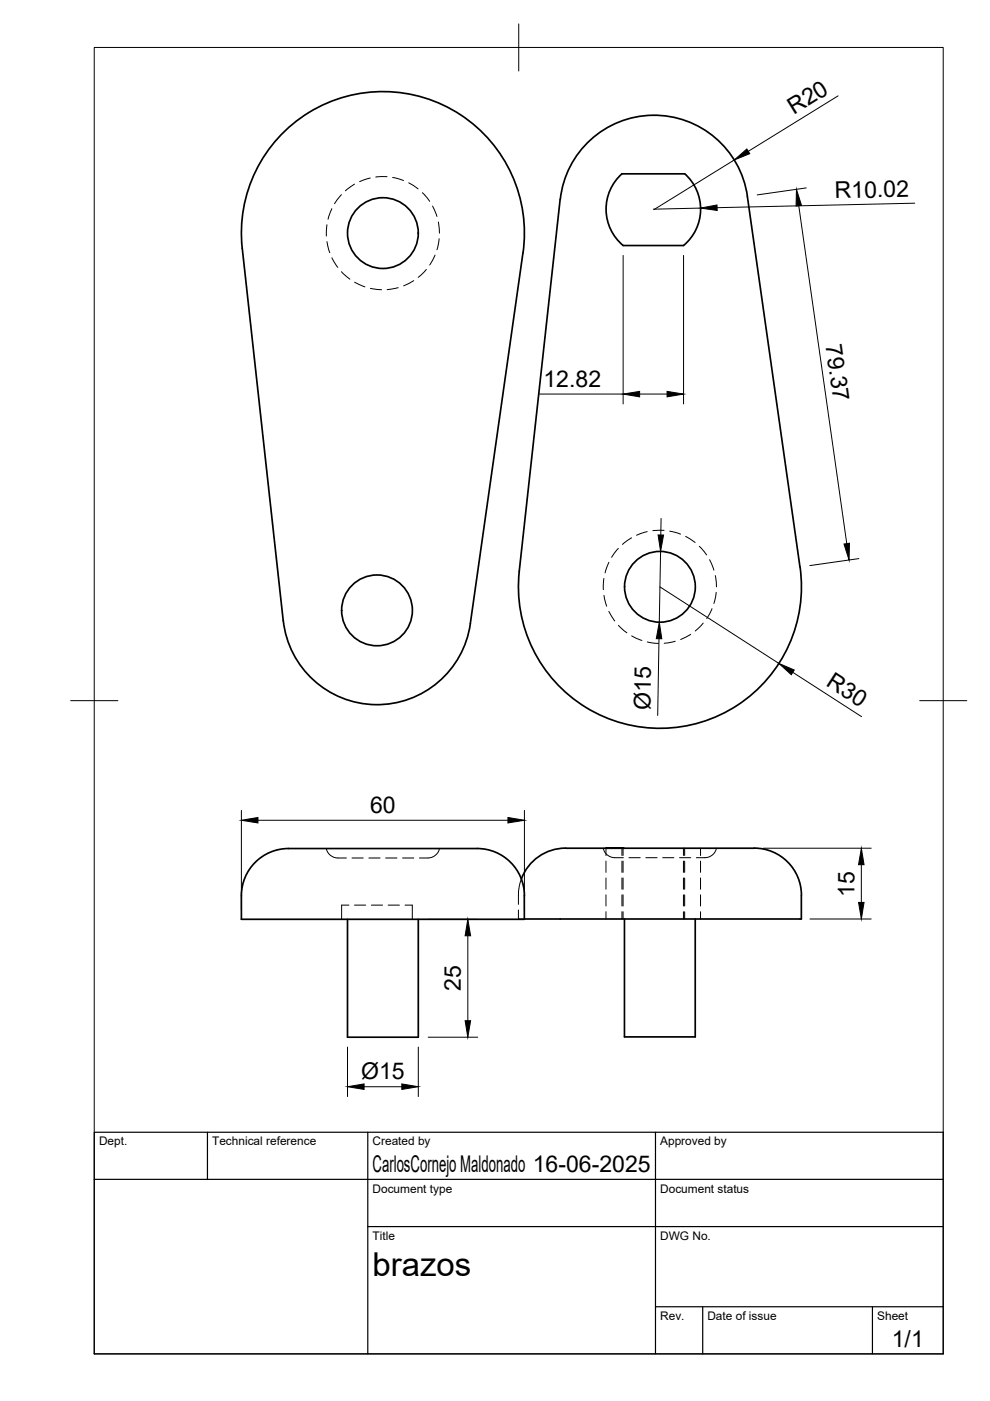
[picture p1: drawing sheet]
<svg xmlns="http://www.w3.org/2000/svg" width="210mm" height="297mm" viewBox="0 0 210 297" stroke-linecap="round" stroke-linejoin="round" font-family="sans-serif">
<!-- layer: Hidden -->
<g fill="none" stroke="#000" stroke-width=".21">
<path d="M75.2 39l-2 1.5M78.5 37.7l-2.3 .8M82.1 37.5h-2.4M83.2 37.6l2.4 .7M86.7 38.8l1.9 1.3M69.3 47.7l-.1 2.3M69.3 51.2l.6 2.4M70.4 44.2l-.8 2.3M70.4 54.7l1.2 2M72.4 41.3l-1.5 1.9M72.4 57.6l1.8 1.6M75.2 59.8l2.2 1"/>
<path d="M87.7 59.5l-2.1 1.1M89.6 40.9l1.5 1.8M90.4 57.1l-1.7 1.7M91.7 43.7l.9 2.2M92.2 54.1l-1.1 2.1M92.9 47.1l.3 2.3M93.1 50.6l-.5 2.3M78.5 61.1l2.4 .3M84.4 61l-2.3 .4M129.1 119.2l-.8 2.3M131.1 116.3l-1.4 1.9M133.9 114l-1.9 1.4"/>
<path d="M137.2 112.7l-2.2 .8M140.8 112.4l-2.4 .1M142 112.6l2.3 .6M145.4 113.7l2 1.3M148.3 115.8l1.5 1.9M150.5 118.7l.9 2.2M128 122.6l-.1 2.4M128.1 126.2l.5 2.3M129.1 129.6l1.2 2.1M131.1 132.6l1.8 1.6M133.9 134.8l2.2 1M137.2 136.1l2.4 .3"/>
<path d="M143.2 136l-2.4 .4M146.4 134.5l-2.1 1.1M149.1 132.1l-1.7 1.7M151 129.1l-1.2 2.1M151.7 122l.2 2.4M151.8 125.6l-.4 2.3M69.2 179.9a2.84 2.84 0 0 0 3.4 2h.8M93.2 179.9a2.84 2.84 0 0 1-3.5 2h-.8M127.9 179.8a2.84 2.84 0 0 0 3.5 2h.8M128.5 179.8v1.6M131.9 179.8v1.6M132.1 179.8v1.6"/>
<path d="M144.9 179.8v1.6M145.2 179.8v1.6M148.5 179.8v1.6M151.9 179.8a2.84 2.84 0 0 1-3.4 2h-.9M74 191.9h-1.6v3M74.6 181.9h2.4M75.2 191.9h2.3M78.2 181.9h2.4M78.7 191.9h2.4M81.8 181.9h2.4M82.3 191.9h2.4M85.3 181.9h2.4"/>
<path d="M85.9 191.9h1.5v3M109.9 192.9v1.9h1.3M110.5 186.4a11.9 11.9 0 0 0-.6 5.3M128.5 182.6v2.4M128.5 186.1v2.4M128.5 189.7v2.4M128.5 193.3v1.5M131.9 182.6v2.4M131.9 186.1v2.4M131.9 189.7v2.4M131.9 193.3v1.5M132.1 182.6v2.4"/>
<path d="M132.1 186.1v2.4M132.1 189.7v2.4M132.1 193.3v1.5M133.3 181.8h2.4M136.9 181.8h2.4M140.5 181.8h2.4M144.1 181.8h2.4M144.9 182.6v2.4M144.9 186.1v2.4M144.9 189.7v2.4M144.9 193.3v1.5M145.2 182.6v2.4"/>
<path d="M145.2 186.1v2.4M145.2 189.7v2.4M145.2 193.3v1.5M148.5 182.6v2.4M148.5 186.1v2.4M148.5 189.7v2.4M148.5 193.3v1.5"/>
</g>
<!-- layer: Visible -->
<g fill="none" stroke="#000" stroke-width=".36">
<path d="M132.1 52a10 10 0 0 1-.2-15.1l13.3-.1a10 10 0 0 1-.3 15.2l-12.8 .1M158.5 41.6a20 20 0 0 0-20.1-17.2 20 20 0 0 0-19.6 17.8l-8.7 78.9a30 30 0 0 0 30.3 33.3 30 30 0 0 0 29.2-34.2l-11.1-78.6M99.7 132.2a20 20 0 0 1-20.1 17.2 20 20 0 0 1-19.5-17.8l-8.7-78.9a30 30 0 0 1 30.3-33.3 30 30 0 0 1 29.2 34.2l-11.2 78.6M119.9 179.8h8.6M119.9 179.8a10 10 0 0 0-9.4 6.5M132.1 179.8h-3.6h31.4M159.9 179.8a10 10 0 0 1 10 10M73.7 194.9v25h15v-25M111.2 189.9a10.2 10.2 0 0 0-11.5-10h-37a10.2 10.2 0 0 0-11.5 10v5h60v-5M132.4 194.8v25h15v-25M169.9 189.8v5h-58.7"/>
<circle cx="81.2" cy="49.4" r="7.5"/>
<circle cx="79.9" cy="129.4" r="7.5"/>
<circle cx="139.9" cy="124.4" r="7.5"/>
</g>
<circle cx="132.1" cy="179.8" r=".18" fill="#000"/>
<!-- layer: BORDER -->
<path d="M20 10.1h180v276.9h-180zM110 5.1v10M15 148.6h10M195 148.6h10" fill="none" stroke="#000" stroke-width=".21"/>
<!-- layer: TITLEBLOCK -->
<path d="M20 240.1h180v46.9h-180zM20 250h180M44 240.1v9.9M78 240.1v46.9M139 240.1v46.9M78 260.1h122M139 277.1h61M149 277.1v9.9M185 277.1v9.9" fill="none" stroke="#000" stroke-width=".25"/>
<!-- layer: FD_Dimensions -->
<g fill="none" stroke="#000" stroke-width=".21">
<path d="M155.7 33.9l-17 10.5M170.9 39.8l-10.4 1.5M177.7 20.3l-19 11.8M132.1 54.2v31.4M144.9 54.2v31.4M148.5 44.1l-10 .3M169.4 43.6l10.1 71.7M194 43.1l-42 .9M114.4 83.6h17.7M135.6 83.6h5.8M140.1 116.9l-.3 15M140.2 109.9l-.1 3.5"/>
<path d="M182.1 118.4l-10.4 1.5M139.7 135.4l-.3 16.3M139.9 124.4l25.2 16.3M168.1 142.5l14.6 9.4M51.2 171.8v21M54.7 173.9h53M111.2 171.8v21M161.8 179.8h22.9M90.8 194.9h10.5M99.2 198.4v18M171.7 194.8h13M182.6 183.3v8"/>
<path d="M90.8 219.9h10.5M73.7 222v10.5M77.2 230.4h8M88.7 222v10.5"/>
</g>
<g fill="#000" stroke="#000" stroke-width=".21">
<path d="M155.7 33.9l2.6-2.3 .7 1zM148.5 44.1l3.5-.6 .1 1.1zM168.9 40.1l1 3.4-1.1 .2zM132.1 83.6l3.5-.6v1.1zM141.4 83l3.5 .6-3.5 .5zM139.5 113.4h1.2l-.6 3.5zM178.9 115.3l1.2-.1-.1 3.5zM139.8 131.9l.5 3.5h-1.2zM165.1 140.7l3.3 1.4-.6 1zM51.2 173.9l3.5-.6v1.2zM107.7 173.3l3.5 .6-3.5 .6zM99.2 194.9l.6 3.5h-1.2z"/>
<path d="M182.6 179.8l.6 3.5h-1.2zM182 191.3h1.2l-.6 3.5zM98.6 216.4h1.2l-.6 3.5zM73.7 230.4l3.5-.6v1.2zM85.2 229.8l3.5 .6-3.5 .6z"/>
</g>
<text font-size="7" x="79" y="270.6">brazos</text>
<g font-size="4.9">
<text x="168.3" y="24.4" transform="rotate(-32 168.3 24.4)">R20</text>
<text x="177" y="42" transform="rotate(-1 177 42)">R10.02</text>
<text x="175" y="73.2" transform="rotate(82 175 73.2)">79.37</text>
<text x="115.2" y="82.1">12.82</text>
<text x="174.9" y="145.2" transform="rotate(33 174.9 145.2)">R30</text>
<text x="137.9" y="150.5" transform="rotate(-89 137.9 150.5)">Ø15</text>
<text x="78.5" y="172.5">60</text>
<text x="181.2" y="190.2" transform="rotate(-90 181.2 190.2)">15</text>
<text x="97.7" y="210.1" transform="rotate(-90 97.7 210.1)">25</text>
<text x="76.6" y="228.9">Ø15</text>
<text x="79" y="248.5">CarlosCornejo Maldonado 16-06-2025</text>
<text x="189.1" y="285.7">1/1</text>
</g>
<g font-size="2.5">
<text x="21" y="242.9">Dept.</text>
<text x="45" y="242.9">Technical reference</text>
<text x="79" y="242.9">Created by</text>
<text x="140" y="242.9">Approved by</text>
<text x="79" y="252.8">Document type</text>
<text x="140" y="252.8">Document status</text>
<text x="79" y="262.9">Title</text>
<text x="140" y="262.9">DWG No.</text>
<text x="140" y="279.9">Rev.</text>
<text x="150" y="279.9">Date of issue</text>
<text x="186" y="279.9">Sheet</text>
</g>
</svg>
